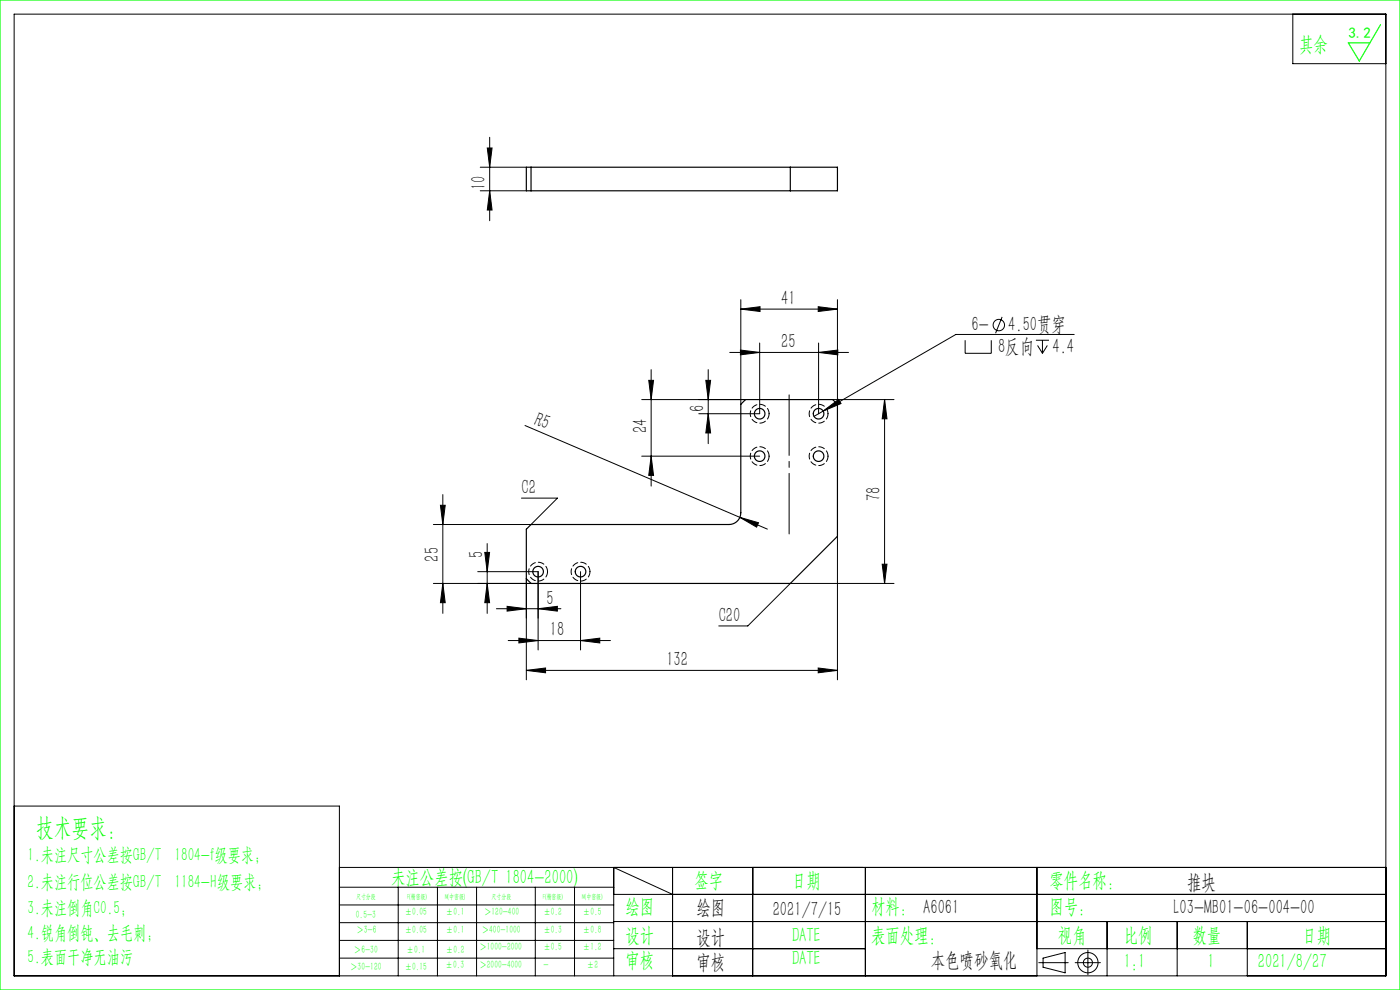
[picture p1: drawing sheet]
<svg xmlns="http://www.w3.org/2000/svg" width="297mm" height="210mm" viewBox="0 0 297 210" stroke-linecap="round" stroke-linejoin="round" font-family="sans-serif">
<g fill="none" stroke="#000" stroke-width=".21">
<path d="M3 3h291v204h-291zM274.3 3v10.5h19.7M101.9 35.5h9.8M103.4 31.4h1l-.5 4.1zM103.9 29.1v17.7M101.9 40.5h9.8M103.9 40.5l.5 4.1h-1zM138.1 78.4v24.7M150.2 78.4v15.7M154.8 74.8h25.2M157.1 74.3l4.1 .5-4.1 .5zM157.2 65.6l4-.5v1z"/>
<path d="M157.2 63.6v22.2M157.2 65.6h20.5M161.2 72.8v15h-13M173.6 65.1l4.1 .5-4.1 .5zM173.7 72.8v15M173.7 74.8l4-.5v1zM177.7 63.6v22.2M204.7 72.2v2.7h5.6v-2.7M212.6 67.2l-1.4 3.5M219.8 72.2h2.7M220.1 73.3l1 1.6M221.1 72.2v2.7"/>
<path d="M222.2 73.3l-1.1 1.6M227.9 70.9h-25.1l-28.2 16.3M111.4 90.3l51.4 21.9M136.1 84.8h22.1M136.1 96.8h25.1M137.6 80.7h1l-.5 4.1zM138.1 96.8l.5 4h-1zM149.7 80.7h1.1l-.6 4.1zM150.2 87.8l.6 4h-1.1zM174.6 87.2l-1.9 1.1M174.6 87.2l3.3-2.5 .5 .9zM176.7 84.8h13"/>
<path d="M187.7 84.8v39M187.7 84.8l.5 4h-1.1zM93.4 107.2h1.1l-.6 4.1zM93.9 104.9v25.2M102.8 117.2h1.1l-.5 4.1zM103.4 115.3v14.8M110.6 105.7h7.7l-5.6 5.6h-20.8M157 109.7l3.9 1.2-.4 .9zM177.7 113.8v30.4M187.1 119.7h1.1l-.5 4.1zM91.9 123.8h20.8M93.9 123.8l.6 4h-1.1z"/>
<path d="M101.4 121.3h12.8v16.6M103.4 123.8l.5 4h-1.1zM105.3 129.1h13.7M107.6 128.6l4.1 .5-4.1 .5zM107.8 135.9h21.7M110.1 135.4l4.1 .5-4.1 .5zM111.7 122.8v21.4M114.2 129.1l4-.5v1zM123.2 135.9l4-.5v1zM123.2 121.3v16.6M189.7 123.8h-22l-9.1 9h-6.1M111.7 142.2l4-.5v1z"/>
<path d="M111.7 142.2h66M173.6 141.7l4.1 .5-4.1 .5zM3 171h69v36M72 184h222M72 188.2h58.2M72 192h58.2M72 195.7h58.2M72 199.5h58.2M84.5 188.2v18.8M92.8 188.2v18.8M101.1 188.2v18.8M113.6 188.2v18.8"/>
<path d="M121.9 188.2v18.8M130.2 189.7h163.8M130.2 195.5h163.8M142.7 189.7l-12.5-5.7v23M142.7 184v23M159.7 184v23M183.6 184v23M220 184v23M234.9 195.5v11.5M249.7 195.5v11.5M264.6 195.5v11.5M72 203.2h58.2"/>
<path d="M130.2 201.2h53.4M220 201.2h74M220.4 204.2h6.2M221.3 203.2l4.7-1.1v4.3l-4.7-1.2zM228.1 204.2h5.3M230.8 201.5v5.3"/>
<circle cx="211.9" cy="69" r="1.21"/>
<circle cx="230.8" cy="204.2" r="2.15"/>
<circle cx="230.8" cy="204.2" r=".96"/>
</g>
<path d="M167.4 83.8v29.5" fill="none" stroke="#000" stroke-width=".21" stroke-dasharray="30.5 1.3 1.3 1.3" stroke-dashoffset="17.6"/>
<path d="M0 0h297v210h-297zM292.9 5.2l-4.5 7.7-2.4-3.8h4.6" fill="none" stroke="#0f0" stroke-width=".25"/>
<g fill="#000">
<path d="M157 109.7l3.9 1.2-.4 .9z"/>
<path d="M103.9 40.5l.5 4.1h-1zM103.4 31.4h1l-.5 4.1zM103.4 123.8l.5 4h-1.1zM102.8 117.2h1.1l-.5 4.1z"/>
<path d="M157.1 74.3l4.1 .5-4.1 .5zM173.7 74.8l4-.5v1zM174.6 87.2l3.8-1.6-.5-.9z"/>
<path d="M150.2 87.8l.6 4h-1.1zM149.7 80.7h1.1l-.6 4.1zM138.1 96.8l.5 4h-1zM137.6 80.7h1l-.5 4.1z"/>
<path d="M187.7 84.8l.5 4h-1.1zM187.1 119.7h1.1l-.5 4.1zM93.4 107.2h1.1l-.6 4.1zM93.9 123.8l.6 4h-1.1z"/>
<path d="M114.2 129.1l4-.5v1zM107.6 128.6l4.1 .5-4.1 .5z"/>
<path d="M110.1 135.4l4.1 .5-4.1 .5zM123.2 135.9l4-.5v1z"/>
<path d="M111.7 142.2l4-.5v1zM173.6 141.7l4.1 .5-4.1 .5zM157.2 65.6l4-.5v1zM173.6 65.1l4.1 .5-4.1 .5z"/>
</g>
<g fill="none" stroke="#000" stroke-width=".25">
<path d="M111.7 35.5h66v5h-66zM112.7 35.5v5M167.7 35.5v5M112.7 111.3h42a2.5 2.5 0 0 0 2.5-2.5v-23l1-1h18.5l1 1v28l-10 10h-55l-1-1v-10.5z"/>
<circle cx="161.2" cy="96.8" r="1.12"/>
<circle cx="161.2" cy="87.8" r="1.13"/>
<circle cx="173.7" cy="96.8" r="1.12"/>
<circle cx="173.7" cy="87.8" r="1.13"/>
<circle cx="114.2" cy="121.3" r="1.12"/>
<circle cx="123.2" cy="121.3" r="1.13"/>
</g>
<path d="M163.2 87.8a2 2 0 0 1-2.9 1.7 2 2 0 0 1-.3-3.3 2 2 0 0 1 3.1 1.2l.1 .4M163.2 96.8a2 2 0 0 1-2.9 1.7 2 2 0 0 1-.3-3.3 2 2 0 0 1 3.1 1.2l.1 .4M175.7 87.8a2 2 0 0 1-2.9 1.7 2 2 0 0 1-.3-3.3 2 2 0 0 1 3.1 1.2l.1 .4M175.7 96.8a2 2 0 0 1-2.9 1.7 2 2 0 0 1-.3-3.3 2 2 0 0 1 3.1 1.2l.1 .4M116.2 121.3a2 2 0 0 1-2.9 1.7 2 2 0 0 1-.3-3.3 2 2 0 0 1 3.1 1.2l.1 .4M125.2 121.3a2 2 0 0 1-2.9 1.7 2 2 0 0 1-.3-3.3 2 2 0 0 1 3.1 1.2l.1 .4" fill="none" stroke="#000" stroke-width=".21" stroke-dasharray="1.3 .6" stroke-dashoffset=".1"/>
<text font-size="5.4" fill="#0f0" x="7.7" y="177.2">技术要求：</text>
<g font-size="4.4" fill="#0f0">
<text x="275.6" y="10.8">其余</text>
<text x="83" y="187.5">未注公差按(GB/T 1804-2000)</text>
<text x="147.3" y="188">签字</text>
<text x="168" y="188">日期</text>
<text x="222.6" y="188">零件名称：</text>
<text x="132.7" y="193.6">绘图</text>
<text x="184.8" y="193.6">材料： A6061</text>
<text x="222.6" y="193.6">图号：</text>
<text x="132.7" y="199.8">设计</text>
<text x="168" y="199.8">DATE</text>
<text x="184.8" y="199.8">表面处理：</text>
<text x="224.4" y="199.8">视角</text>
<text x="238.4" y="199.8">比例</text>
<text x="253" y="199.8">数量</text>
<text x="276.3" y="199.8">日期</text>
<text x="132.7" y="205.1">审核</text>
<text x="168" y="204.6">DATE</text>
<text x="238.4" y="205.3">1:1</text>
<text x="256.2" y="205.3">1</text>
<text x="266.9" y="205.3">2021/8/27</text>
</g>
<g font-size="4.4">
<text x="103" y="40.3" transform="rotate(-90 103 40.3)">10</text>
<text x="165.7" y="64.7">41</text>
<text x="206.1" y="70.3">6-</text>
<text x="213.9" y="70.3">4.50贯穿</text>
<text x="165.7" y="73.9">25</text>
<text x="211.7" y="74.8">8反向</text>
<text x="223.3" y="74.8">4.4</text>
<text x="149.4" y="87.3" transform="rotate(-90 149.4 87.3)">6</text>
<text x="113.1" y="90.1" transform="rotate(23 113.1 90.1)">R5</text>
<text x="137.3" y="91.8" transform="rotate(-90 137.3 91.8)">24</text>
<text x="110.6" y="104.8">C2</text>
<text x="186.8" y="106.4" transform="rotate(-90 186.8 106.4)">78</text>
<text x="93.1" y="119.1" transform="rotate(-90 93.1 119.1)">25</text>
<text x="102.5" y="118.4" transform="rotate(-90 102.5 118.4)">5</text>
<text x="115.9" y="128.3">5</text>
<text x="152.5" y="131.9">C20</text>
<text x="116.6" y="135">18</text>
<text x="141.4" y="141.3">132</text>
<text x="251.8" y="188.6">推块</text>
<text x="147.8" y="194">绘图</text>
<text x="163.9" y="194.3">2021/7/15</text>
<text x="249" y="194">L03-MB01-06-004-00</text>
<text x="147.8" y="200.2">设计</text>
<text x="147.8" y="205.5">审核</text>
<text x="197.5" y="205">本色喷砂氧化</text>
</g>
<g font-size="4" fill="#0f0">
<text x="5.9" y="182.6">1.未注尺寸公差按GB/T 1804-f级要求；</text>
<text x="5.9" y="188.4">2.未注行位公差按GB/T 1184-H级要求；</text>
<text x="5.9" y="193.9">3.未注倒角C0.5；</text>
<text x="5.9" y="199.2">4.锐角倒钝、去毛刺；</text>
<text x="5.9" y="204.2">5.表面干净无油污</text>
</g>
<text font-size="3.2" fill="#0f0" x="286.1" y="8">3.2</text>
<g font-size="2.3" fill="#0f0">
<text x="75.5" y="194.7">0.5-3</text>
<text x="75.6" y="198">＞3-6</text>
<text x="85.9" y="194.2">±0.05</text>
<text x="85.9" y="198">±0.05</text>
<text x="94.6" y="194.2">±0.1</text>
<text x="94.6" y="198">±0.1</text>
<text x="102.2" y="198">＞400-1000</text>
<text x="102.7" y="194.2">＞120-400</text>
<text x="115.3" y="194.2">±0.2</text>
<text x="115.3" y="198">±0.3</text>
<text x="123.7" y="194.2">±0.5</text>
<text x="123.7" y="198">±0.8</text>
<text x="75.1" y="202.2">＞6-30</text>
<text x="86.3" y="202.2">±0.1</text>
<text x="94.6" y="202.2">±0.2</text>
<text x="101.7" y="201.6">＞1000-2000</text>
<text x="115.3" y="201.6">±0.5</text>
<text x="123.7" y="201.6">±1.2</text>
<text x="74.3" y="205.8">＞30-120</text>
<text x="85.9" y="205.8">±0.15</text>
<text x="94.5" y="205.4">±0.3</text>
<text x="101.7" y="205.4">＞2000-4000</text>
<text x="115.3" y="205.4">-</text>
<text x="124.5" y="205.4">±2</text>
</g>
<g font-size="1.5" fill="#0f0">
<text x="75.5" y="190.6">尺寸分段</text>
<text x="86.4" y="190.6">F(精密级)</text>
<text x="94.4" y="190.6">M(中密级)</text>
<text x="104.3" y="190.6">尺寸分段</text>
<text x="115.2" y="190.6">F(精密级)</text>
<text x="123.5" y="190.6">M(中密级)</text>
</g>
</svg>
